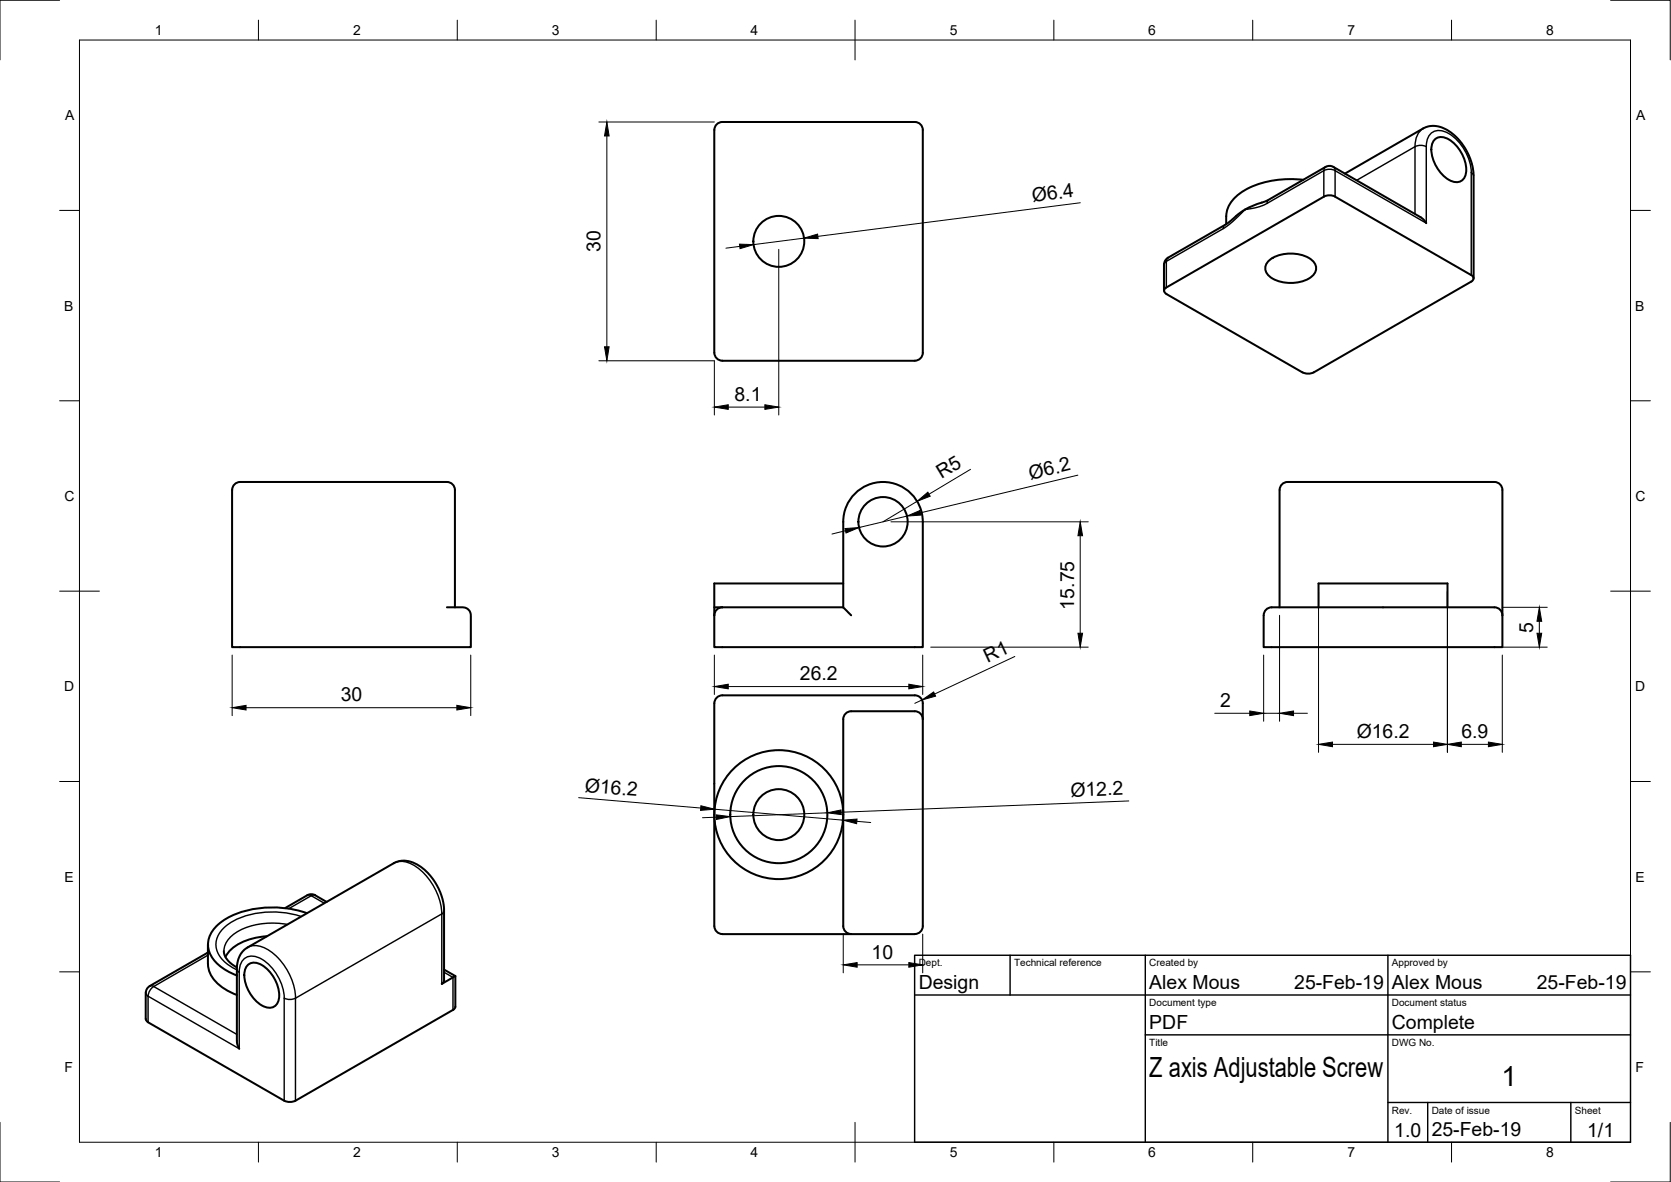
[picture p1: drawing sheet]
<svg xmlns="http://www.w3.org/2000/svg" width="420mm" height="297mm" viewBox="0 0 420 297" stroke-linecap="round" stroke-linejoin="round" font-family="sans-serif">
<!-- layer: Visible -->
<g fill="none" stroke="#000" stroke-width=".51">
<path d="M180.2 31.2l.9-.5h.5h48.4a2 2 0 0 1 2 2v55.9a2.04 2.04 0 0 1-2 2.1l-48.4-.1a2.04 2.04 0 0 1-2-1.9v-56l.1-.6zM360.9 34.9a3.3 3.3 0 0 1 4.1 .6 9.4 9.4 0 0 1 3.6 8 2.59 2.59 0 0 1-1.6 2.2 2.59 2.59 0 0 1-2.7-.5 9.4 9.4 0 0 1-4.3-8.5l.2-.7zM327.7 45.2a23.4 23.4 0 0 0-16.4 3.7 7.6 7.6 0 0 0-3 7.4M332.9 49.4l-39.6 22.8M332.9 49.4l1.4-.3 1.4 .3M333.3 42l-14.7 8.4a18.9 18.9 0 0 0-8.8 4.8l-1.7 1.3-14.7 8.5-.5 .7-.2 .8v6.6M335.3 42l21.9 12.6 .9 .8 .5 .7M335.3 42l-.8-.3-1.2 .3M335.7 49.4l34.2 19.7a.86 .86 0 0 1 .6 .9 .86 .86 0 0 1-.6 .8l-39.6 22.8M338.2 43.6l20.3-11.7 1.6-.3 1.8 .2 1.7 .7 1.5 1 1.8 1.7 1.5 2.1 1.3 2.7 .6 2.2 .2 1.7v26.1M293.3 73.9l34.2 19.7M293.3 72.2a.86 .86 0 0 0-.6 .8 .86 .86 0 0 0 .6 .9"/>
<path d="M319.3 65.3a9.5 9.5 0 0 1 10.5 0 2.66 2.66 0 0 1 1.1 2.6 2.66 2.66 0 0 1-1.8 2.1 9.7 9.7 0 0 1-9.8-.5 2.52 2.52 0 0 1 0-4.2zM327.5 93.6l1.4 .3 1.4-.3M58.4 123.1v39.5h60v-8a2.02 2.02 0 0 0-2-2h-4M60.4 121.1h52a2.32 2.32 0 0 1 2 3v28.5M60.4 121.1a2 2 0 0 0-2 2M321.7 123.1v29.5M321.8 123.1a2 2 0 0 1 1.9-2h52.1a2.32 2.32 0 0 1 2 3v30.5M181.6 152.6h30.4l2 2M181.6 152.6h-2v2M181.6 152.6a2 2 0 0 0-2 2M212 146.6h-32.4v6M212 152.6v-21.5a10 10 0 0 1 10-10 10 10 0 0 1 10 10v31.5h-52.4v-8"/>
<path d="M318.3 153.2l.9-.5 .5-.1h56.1a2 2 0 0 1 2 2v8h-60.1l.1-8v-.5zM331.5 152.6v-6h32.5v6M180.2 175.3l.9-.5 .5-.1h48.4a2.02 2.02 0 0 1 2 2v56a2.36 2.36 0 0 1-2.9 2h-47.5a2 2 0 0 1-2-2v-56l.3-1zM232 180.7a2.32 2.32 0 0 0-2.9-2h-14.1a2.65 2.65 0 0 0-2.9 1.5l-.1 52.5a2 2 0 0 0 2 2M52.3 239.4l-14.6 8.4-.7 .6-.4 1.1 .1 6.6 .1 .4 .4 .4M52.3 237.4v4.9a7.7 7.7 0 0 0 4 6.1l3.3 1.6M56.3 239l.4 1.5a6.8 6.8 0 0 0 2.9 2.6M67.1 235.3a13.2 13.2 0 0 0-10 4.4l-.4 .8M77.2 229.5a25.1 25.1 0 0 0-21.3 2 6.7 6.7 0 0 0-3.3 7.8 10.8 10.8 0 0 0 7 5.8M82.1 226.7l-2.8-1.7-1.2-.3-.8 .3-5.7 3.2M62.5 242.4a3.3 3.3 0 0 1 4 .6 9.4 9.4 0 0 1 3.6 8 2.59 2.59 0 0 1-1.6 2.2 2.59 2.59 0 0 1-2.7-.5 9.4 9.4 0 0 1-4.3-8.5l.2-.8zM111.7 246.4v-18l-.6-3-.8-2-.8-1.6-1.9-2.4-2.5-2.1-2.4-.9-1.7-.1-2 .6-36.8 21.2a6 6 0 0 0-2.6 5.4v18.1v.7l.6 1.3"/>
<path d="M111.7 243.7l2.8 1.6M114.5 245.3l-3.4 1.9 .4-.3 .2-.5M114.5 253l-.2 .4-.4 .4-39.6 22.8-1.4 .3-1.4-.3-34.3-19.7M114.5 245.3v7.7"/>
<circle cx="195.8" cy="60.7" r="6.4"/>
<circle cx="222" cy="131.1" r="6.2"/>
<circle cx="195.8" cy="204.7" r="16.2"/>
<circle cx="195.8" cy="204.7" r="6.4"/>
<circle cx="195.8" cy="204.7" r="12.2"/>
</g>
<!-- layer: Visible Narrow -->
<g fill="none" stroke="#000" stroke-width=".36">
<path d="M355.8 36.9v16.9M355.8 36.9l-14.7 8.4M355.8 36.9l1.4-.4 1.4 .4M357.9 32.3a5 5 0 0 0-2.1 4.6M358.6 36.9v19.2l-22.9-13.2v6.5M358.6 36.8a3.5 3.5 0 0 1 3.1-4 9 9 0 0 1 6.9 5.5 11.5 11.5 0 0 1 1.4 5.1M308 56.5l-.3 .4-.1 .6M318.6 51.1l-2.3 1-3.2 .5-3.1 3-2.1 1.7-14.6 8.4v6.5M319 50.2l-.3 .3-.1 .6M332.9 49.4v-6.5l-14.3 8.2M333.3 42l-.3 .3-.1 .6 1.4-.4 1.4 .4-.1-.6-.3-.3M369.9 43.4v25.7"/>
<path d="M369.9 43.4l.5 .4 .1 .4M293.7 64.8l-1 1.7M99 216.9a5.7 5.7 0 0 1 6.1 1.2 15.8 15.8 0 0 1 6 11.6M52.3 239.5l-.3 .1M62.2 238.1a5.7 5.7 0 0 1 6.1 1.2 15.8 15.8 0 0 1 6 11.5l-1.4 .4-1.4-.4M72.3 232.3a18.1 18.1 0 0 0-13.7 2.6 5.4 5.4 0 0 0-2.3 4.1M75.7 230.3a22.3 22.3 0 0 0-17.9 1.7 6 6 0 0 0-3.2 7 8.9 8.9 0 0 0 5 4.7M77.3 225h2M81.5 227l-3.2-1.9-5.7 3.3M111.1 229.7v17.6M111.1 229.7l-36.8 21.2v25.7M111.7 228.9l-.2 .4-.4 .4"/>
<path d="M37.7 247.8l.4-.1 .6 .2M38.7 247.9l20.9 12.1M38.7 247.9l-1 1.1-.5 1.3-.4-.3-.1-.5M52.3 240l-13.6 7.9M59.6 243.5l.1 .5 .4 .3M60.2 244.3v19.3l-23-13.3v6.6M60.2 244.3a3.5 3.5 0 0 1 3-4 9 9 0 0 1 6.9 5.5 11.5 11.5 0 0 1 1.4 5v25.8M111.7 244.3l2.2 1.3v8.2"/>
</g>
<!-- layer: Border -->
<g fill="none" stroke="#000" stroke-width=".25">
<path d="M15 .1h-15v15M20 10.1h390v276.9h-390zM65 5.1v5M115 5.1v5M165 5.1v5M215 5.1v10M265 5.1v5M315 5.1v5M365 5.1v5M405 .1h15v15M15 52.9h5M410 52.9h5"/>
<path d="M15 100.7h5M410 100.7h5M15 148.6h10M405 148.6h10M15 196.4h5M410 196.4h5M15 244.2h5M410 244.2h5M0 282.1v14.9h15M65 287v5M115 287v5M165 287v5"/>
<path d="M215 282.1v9.9M265 287v5M315 287v5M365 287v5M420 282.1v14.9h-15"/>
</g>
<!-- layer: TitleBlock -->
<path d="M230 240.1h180v46.9h-180zM230 250h180M254 240.1v9.9M288 240.1v46.9M349 240.1v46.9M288 260.1h122M349 277.1h61M359 277.1v9.9M395 277.1v9.9" fill="none" stroke="#000" stroke-width=".36"/>
<!-- layer: Dimensions -->
<g fill="none" stroke="#000" stroke-width=".25">
<path d="M150.6 30.7h29M152.6 34.2v53M202.2 59.8l-12.7 1.7M271.6 51l-66 8.4M186 61.9l-3.5 .5M195.8 62.7v41.6M150.6 90.7h29v13.6M183.1 102.3h9.2M244 117.9l-10.4 6.3M271 119.4l-39.5 9.5M212.6 133.4l-3.4 .8M224 131.1h49.6"/>
<path d="M228 129.7l-12 2.9M230.6 126l-8.6 5.1M271.6 134.6v24.5M321.7 154.6v26.7M331.5 148.6v40.5M363.9 148.6v40.5M377.7 152.6h11.3M387.1 156.1v3M58.4 164.6v15.2M61.9 177.8h53M118.4 164.6v15.2M179.6 164.6v9.9"/>
<path d="M183.1 172.5h45.4M231.8 175.9l-1.8 .8M232 164.6v9.9M234 162.6h39.6M255.2 165l-20.2 9.4M305.4 179.2h8.8M317.7 164.6v16.7M317.7 179.2h4M325.2 179.2h3.5M377.7 162.6h11.3M377.7 164.6v24.5M335 187.1h25.4"/>
<path d="M367.4 187.1h6.8M145.5 200.5l30.7 2.6M179.7 203.4l32.3 2.7M180.1 205.4l-3.5 .1M208 204.3l-24.4 .9M215.5 206.4l3.4 .3M283.8 201.3l-72.3 2.8M212 234.7v9.8M232 234.7v9.8M215.5 242.5h13"/>
</g>
<g fill="#000" stroke="#000" stroke-width=".25">
<path d="M152.6 30.7l.6 3.5h-1.2zM202.2 59.8l3.4-1 .1 1.2zM185.9 61.3l3.6 .2-3.4 1zM152 87.2h1.2l-.6 3.5zM179.6 102.3l3.5-.6v1.2zM192.3 101.7l3.5 .6-3.5 .6zM212.4 132.8l3.6-.2-3.3 1.3zM228 129.7l3.3-1.4 .3 1.1zM230.6 126l2.7-2.3 .6 1zM271.6 131.1l.6 3.5h-1.2zM271 159.1h1.2l-.6 3.5zM387.1 152.6l.5 3.5h-1.1z"/>
<path d="M386.5 159.1h1.1l-.5 3.5zM58.4 177.8l3.5-.5v1.1zM114.9 177.3l3.5 .5-3.5 .6zM179.6 172.5l3.5-.6v1.2zM228.5 171.9l3.5 .6-3.5 .6zM231.8 175.9l3-2 .4 1zM314.2 178.7l3.5 .5-3.5 .6zM321.7 179.2l3.5-.5v1.1zM331.5 187.1l3.5-.6v1.1zM360.4 186.5l3.5 .6-3.5 .5zM363.9 187.1l3.5-.6v1.1zM374.2 186.5l3.5 .6-3.5 .5z"/>
<path d="M176.2 202.5l3.5 .9-3.6 .3zM180.1 204.8l3.5 .4-3.5 .7zM208 204.3l3.5-.8v1.2zM212 206.1l3.5-.3-.1 1.2zM212 242.5l3.5-.6v1.2zM228.5 241.9l3.5 .6-3.5 .6z"/>
</g>
<g font-size="7">
<text x="289" y="270.6">Z axis Adjustable Screw</text>
<text x="377.5" y="273">1</text>
</g>
<g font-size="4.9">
<text x="259.7" y="50.8" transform="rotate(-7 259.7 50.8)">Ø6.4</text>
<text x="151" y="63.4" transform="rotate(-90 151 63.4)">30</text>
<text x="184.7" y="100.7">8.1</text>
<text x="236.7" y="120.5" transform="rotate(-31 236.7 120.5)">R5</text>
<text x="259.1" y="120.6" transform="rotate(-14 259.1 120.6)">Ø6.2</text>
<text x="270.1" y="153.2" transform="rotate(-90 270.1 153.2)">15.75</text>
<text x="385.5" y="159" transform="rotate(-90 385.5 159)">5</text>
<text x="248.3" y="166.5" transform="rotate(-25 248.3 166.5)">R1</text>
<text x="201.1" y="171">26.2</text>
<text x="85.7" y="176.3">30</text>
<text x="306.8" y="177.7">2</text>
<text x="341.1" y="185.4">Ø16.2</text>
<text x="367.5" y="185.5">6.9</text>
<text x="146.9" y="198.9" transform="rotate(5 146.9 198.9)">Ø16.2</text>
<text x="269.2" y="200.2" transform="rotate(-2 269.2 200.2)">Ø12.2</text>
<text x="219.2" y="240.9">10</text>
<text x="231" y="248.5">Design</text>
<text x="289" y="248.5">Alex Mous</text>
<text x="325.4" y="248.5">25-Feb-19</text>
<text x="350" y="248.5">Alex Mous</text>
<text x="386.4" y="248.5">25-Feb-19</text>
<text x="289" y="258.6">PDF</text>
<text x="350" y="258.6">Complete</text>
<text x="350.6" y="285.7">1.0</text>
<text x="360" y="285.5">25-Feb-19</text>
<text x="399.1" y="285.7">1/1</text>
</g>
<g font-size="3.5">
<text x="39" y="8.8">1</text>
<text x="88.8" y="8.8">2</text>
<text x="138.8" y="8.8">3</text>
<text x="188.7" y="8.8">4</text>
<text x="238.8" y="8.8">5</text>
<text x="288.7" y="8.8">6</text>
<text x="338.8" y="8.8">7</text>
<text x="388.8" y="8.8">8</text>
<text x="16.4" y="30.2">A</text>
<text x="411.4" y="30.2">A</text>
<text x="16.2" y="78">B</text>
<text x="411.2" y="78">B</text>
<text x="16.2" y="125.9">C</text>
<text x="411.2" y="125.9">C</text>
<text x="16.2" y="173.7">D</text>
<text x="411.2" y="173.7">D</text>
<text x="16.2" y="221.6">E</text>
<text x="411.2" y="221.6">E</text>
<text x="16.2" y="269.4">F</text>
<text x="411.2" y="269.4">F</text>
<text x="39" y="290.8">1</text>
<text x="88.8" y="290.8">2</text>
<text x="138.8" y="290.8">3</text>
<text x="188.7" y="290.8">4</text>
<text x="238.8" y="290.8">5</text>
<text x="288.7" y="290.8">6</text>
<text x="338.8" y="290.8">7</text>
<text x="388.8" y="290.8">8</text>
</g>
<g font-size="2.5">
<text x="231" y="242.9">Dept.</text>
<text x="255" y="242.9">Technical reference</text>
<text x="289" y="242.9">Created by</text>
<text x="350" y="242.9">Approved by</text>
<text x="289" y="252.8">Document type</text>
<text x="350" y="252.8">Document status</text>
<text x="289" y="262.9">Title</text>
<text x="350" y="262.9">DWG No.</text>
<text x="350" y="279.9">Rev.</text>
<text x="360" y="279.9">Date of issue</text>
<text x="396" y="279.9">Sheet</text>
</g>
</svg>
